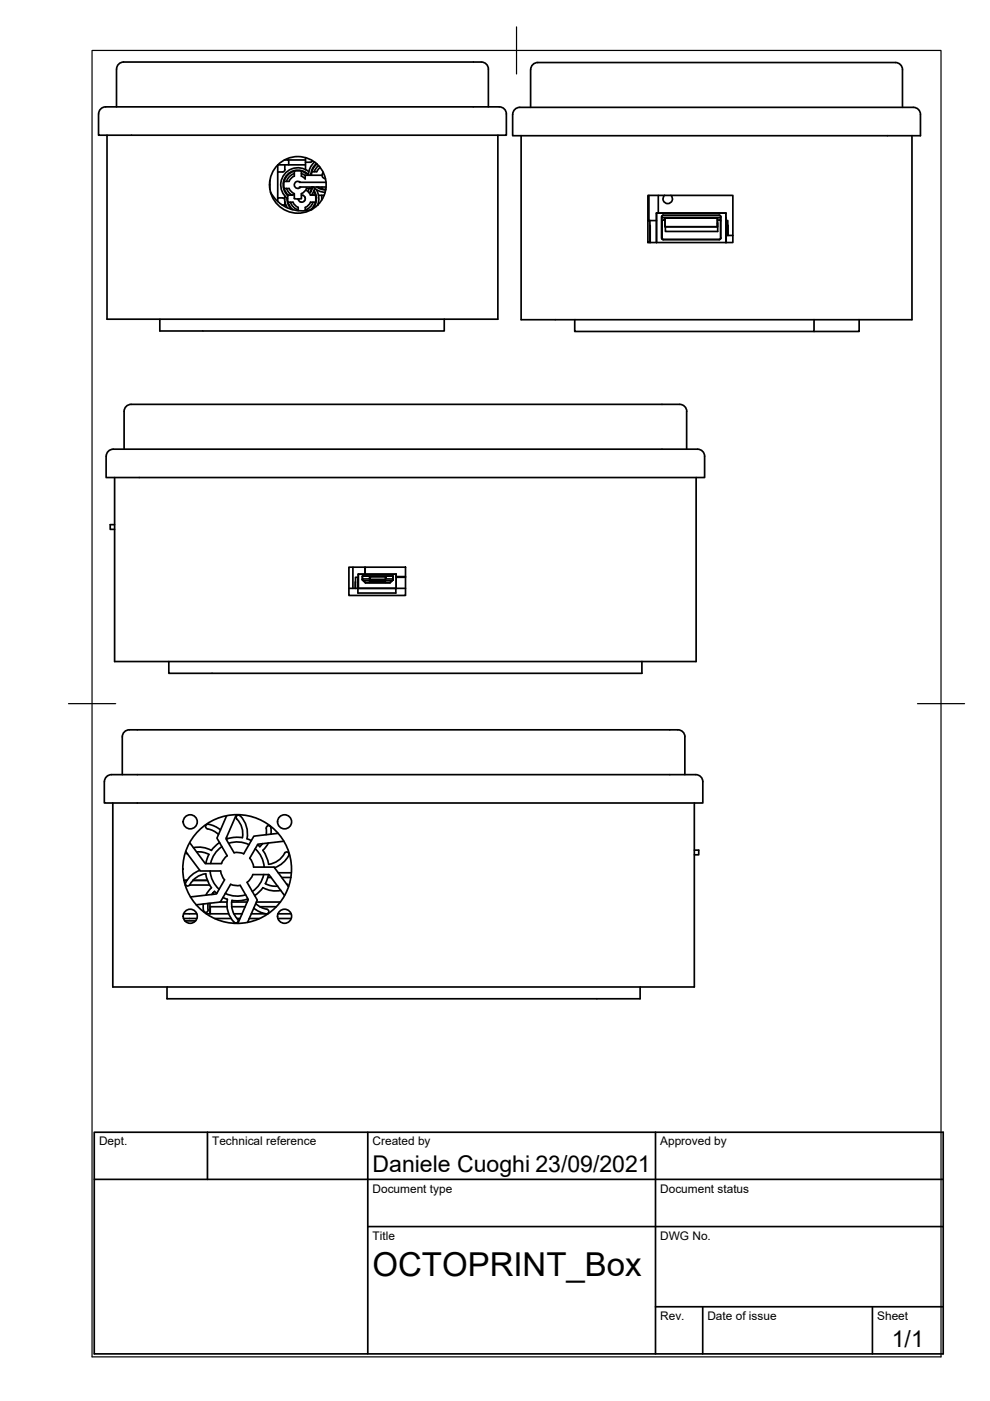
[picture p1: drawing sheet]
<svg xmlns="http://www.w3.org/2000/svg" width="210mm" height="297mm" viewBox="0 0 210 297" stroke-linecap="round" stroke-linejoin="round" font-family="sans-serif">
<!-- layer: Visibile -->
<g fill="none" stroke="#000" stroke-width=".36">
<path d="M26.2 13.2h74.9a2.58 2.58 0 0 1 2.2 .6l.2 .8v8.1M26.2 13.2a1.49 1.49 0 0 0-1.5 1.4v8.1M112.5 14.8v8M112.5 14.7a1.67 1.67 0 0 1 2.1-1.4h74.3a2.58 2.58 0 0 1 2.2 .6l.2 .8v8.1M22.4 22.7h82.5a2.6 2.6 0 0 1 2.2 .6l.3 .8v4.6h-86.5v-4.5M22.4 22.7a1.49 1.49 0 0 0-1.5 1.4M22.7 28.7v39h82.9v-39M57.2 38.3v1.9M58.9 35v7M58.9 35h1.5v1M60.2 40l1.1-.1 .4 .7 .7 .5M60.2 38.5h1.1"/>
<path d="M60.3 33.9h.9v1.1M60.4 35h4.4M60.4 36l-.2 .4-1.3 .1M60.8 39.9l.3 .7 .8 .8M61.2 33.9h3.6M62.4 36.8a2.51 2.51 0 0 0-1.6 1.6M62.4 36.3v1l-.7 .5-.4 .6M62.4 36.3a3 3 0 0 0-1.3 5.1M62.4 36.3h1.5M63.2 39.9h.1M63.5 38.7h5.6M63.5 39.7h5.6"/>
<path d="M63.7 38.6a.75 .75 0 0 0-1.1 .1 .75 .75 0 0 0 .1 1.1 .75 .75 0 0 0 1.1-.2M63.9 36.3l.8 .3 .6 .6M63.9 36.3v1l.8 .7M63.9 36.8l.8 .4M64.8 33.4v2.6M64.8 36.5v.2M65.4 37a3.1 3.1 0 0 0-4.5 0 3.1 3.1 0 0 0 .1 4.5M65.5 36.4a3.6 3.6 0 0 0-5.2 .5 3.6 3.6 0 0 0 .7 5.2M65.5 39.9l-.1 .5M65.9 36.8l.1 .2M66 40l-1-.1-.4 .7-.7 .5M66 40l.2 .1"/>
<path d="M66.1 39.9l-.4 .8M66.1 39.8l.1 .1M66.1 39.6v.3M66.2 39.6l-.4 1.2M66.2 34.1l-.2 .3h-1.2M66.4 39.6l1.2 .9 1.3 .3M66.7 39.9l-.6 1.4M66.7 34.4l-1 1.2-.3 1.5M67.1 34.7l-.9 1.1-.3 1.3M67.2 39.6l.7 .4 1.2 .3M67.2 34.8a3 3 0 0 0-1.2 2.3M67.4 39.6l.9 .4 .8 .1"/>
<path d="M67.6 35.1l-.6 .6-.4 .7M67.9 35.5l-.7 .9h-1.1M68.2 37.2h-3.5v.7M68.3 39.7v.4M68.6 36.6a.75 .75 0 0 0-.3 .8 .75 .75 0 0 0 .7 .5M110.5 28.8v39h82.9v-39M193.7 22.8a1.49 1.49 0 0 1 1.5 1.5v4.5h-86.5v-4.5a1.72 1.72 0 0 1 2.1-1.5h82.9M57.3 40.7a7.5 7.5 0 0 0 8.9 3.7M59.8 43.5h.8M60.4 42.3l-.3-.3h-1.2v.7M60.4 42.7v.8M60.4 41.6l.1 1.5 .4 1"/>
<path d="M60.6 40.8l-.1 .1M60.9 42a3.1 3.1 0 0 0 .9 2.4M61 41.3l-.1 .1M61.1 42.9h1l.5 .6 .6 .5v.7M61.1 42.9l.3 .7 .7 .9M61.1 41.4v1.5M61.2 43.5h.1M61.6 42.9a2.51 2.51 0 0 0 1.6 1.6M62.2 41.3l-.1 .1h-1M62.4 41.1v1l.8 .1 .7-.1v-1M63.3 42.3h.1M63.8 42.8h-.1"/>
<path d="M63.9 41.4a.75 .75 0 0 1 .8 .6 .75 .75 0 0 1-.6 .9 .75 .75 0 0 1-.9-.7M64.3 41.4l-.1 .1M64.6 42.5l-.1 .1M64.7 41.8h-.1M64.7 41.9h.1M65.1 40.4l.7 1h1.1M65.9 40.5l.1 .1M66.3 41.1l.1 .3M66.4 42.9a2.51 2.51 0 0 1-1.7 1.6M66.5 40.5l.4 .9M66.6 40.4a3.1 3.1 0 0 1-.5 4M66.7 43.5h.1"/>
<path d="M66.9 42.9l-.3 .7-.8 .9M66.9 41.4v1.5M66.9 42.9h-1.1l-.4 .6-.7 .5v.7M66.9 41.4h.1M67 42h.1M67.1 40.2a3.6 3.6 0 0 1 .2 3.3M67.4 43.5h.1M67.4 43.3v.1M67.5 41.4h1.2M68.2 41.4v1M137.4 41.4h18v10h-18zM137.6 41.4v5.4"/>
<path d="M137.8 47.8l.1 3.6M139.2 46.8h-1.8h.4v4.6M139.2 51.4v-6.2h14.7v6.2M139.6 41.4v3.8M140.3 46.2h12.5M140.3 45.8l.3-.1h12.1l.1 .3v4.6l-.3 .2-12-.1-.2-.2zM140.7 46.7h.3M140.7 46.6l-.3 .4v3.7M141 46.2h11.1v1.9h-11.1zM142.2 41.4a1.01 1.01 0 0 1 .1 1.5 1.01 1.01 0 0 1-1.5 0 1.01 1.01 0 0 1 .1-1.5M152.1 47.3l.1 1.8h-11.1v-1M152.1 46.7l.7 .1"/>
<path d="M153.9 46.2l.1 5.2M154 46.8h.3v3.1M154 49.9h1.4M154.3 47.8l.1 2.1M33.9 67.7v2.5h60.3v-2.5M121.9 67.8v2.5h50.7v-2.5M182.2 67.8v2.5h-9.6M22.5 96.7a1.68 1.68 0 0 1 2.1-1.5h122.3a2.65 2.65 0 0 1 2.2 .6l.3 .9v4.5h-126.9v-4.5M27.8 85.7h115.4a2.55 2.55 0 0 1 2.1 .6l.3 .9v8M27.8 85.7a1.49 1.49 0 0 0-1.5 1.5v8M24.3 101.2v39.1h123.3v-39.1M24.3 111.2h-.9v1h.9"/>
<path d="M74 120.3h12v5.9h-12zM74 124.7h1.9M74.8 120.3v4.4M75.4 123.4l-.1 1.3M76 122.4h-.6v2.3M76 122.8l-.1 2.9h8v-1M76.8 122.9l.1-.8h6.4v.8M76.8 122.8h1.6M76.9 122.9h.1M76.9 122.9l.6 .7h5.2l.6-.7M77 123.1h6.1M77.4 120.3v1.4"/>
<path d="M78.4 122.5l.2 .4M78.5 123.3h3M78.5 123.3l-.2 .3M78.6 122.3h3l.2 .2M78.6 122.3l-.2 .2M81.5 123.3l.2 .2M81.7 123.5v.1M81.8 122.8h1.5M81.8 122.5l-.2 .4h-3M83.3 122.9h.1M84 122.2h2M84 124.7v-3h-8v3h10"/>
<path d="M84 122.4h2M25.9 156.2v8M35.8 140.3v2.5h100.3v-2.5M143.7 154.7h-115.3a2.54 2.54 0 0 0-2.2 .6l-.3 .9M143.7 154.7a1.49 1.49 0 0 1 1.5 1.5M145.2 156.2v8M22.1 165.7a1.68 1.68 0 0 1 2.2-1.5h122.2a2.6 2.6 0 0 1 2.2 .7l.3 .8v4.6h-126.9v-4.6M23.9 170.3v39h123.3v-39M41 179.7l1.7-.1 1.1 .3 1 .4M46.6 178.6l-1.8 1.7M46.8 176l-1.7-1a1.22 1.22 0 0 0-1.4-.1 .5 .5 0 0 0 .3 .8l1.5 .6 .8 .6M47.1 179.5l-1 .8-.8 1-.6 1.8"/>
<path d="M48 177.5l.2 .3 1.6-.3 1.6 .1M48 173l-2 4.7 2.2 3.7-.6 .6-.6 1.1h-3.5l-3.3-4.4M48.5 178.8l1.9-.3 1.2 .2 1.2 .4M50.1 172.7l-2.2 5.1 1.7 3h1.3l.8 .2 2.1-3.7 5.1-.6M51.4 177.6a4.7 4.7 0 0 0-1.3-4.2 .51 .51 0 0 1 .2-.5 .51 .51 0 0 1 .6 0 5.5 5.5 0 0 1 1.5 4.9l.9 .4M54.1 180l1.2 1.4 .5 1.2 .2 1.2M55.7 178.9l-.6 .6-.5-.4M56.9 178.7l-1.2 1.6 .8 1.4 .4 1.6M57.4 175.5l.1 1.3M57.4 175.5a.5 .5 0 0 0-.5-.4 .5 .5 0 0 0-.4 .5l-.1 1.4M60.2 178.4l-5.5 .6-1.7 3 .6 1 .2 .8M38.9 194.7h2.8"/>
<path d="M38.9 193.7h2.8M39 186.7h.6M39.3 187.6h.1M39.3 187.1a.51 .51 0 0 0 .3 .7 .51 .51 0 0 0 .6-.2 4.5 4.5 0 0 1 3.4-2.3l.4 1.5 .8 1.4-1.1 1.6M39.4 180.5l3.1 4.2h4.3l.2 .8 .6 1-1.7 3-5.5 .7M39.5 180.6l.3 .5M40.2 187.6h4.2M40.9 186.7h3.1M41.4 195.2l-2.2 .1M41.6 191.8l5.1-.6 2.2-3.7 .8 .2h1.2l1.7 3-2.2 5.1M41.7 180.6l1.6 .2 1 .4M42.4 184.5l-1.6 .9-.8 .8-.6 .9"/>
<path d="M43.7 193.7h4.8M44.1 191.5v1a.61 .61 0 0 1-.4 .9 1.02 1.02 0 0 1-.6-1.4v-.3M44.3 181.1l-.7 2M44.5 191.5v2.2M44.5 184.7l.3 1.2 .5 1.2 1.2 1.4M45.2 189.3v.3M45.3 189.2v.4M45.5 194.7h3.5M45.9 189.4l-.4-.4-.6 .6M46.7 191.2h1.4M47.3 190.3l.9 .4M47.8 189.4l1.2 .4 1.2 .2 1.9-.3"/>
<path d="M48.1 192.2h-3.5v1.5M48.2 190.7a5.2 5.2 0 0 0 1.7 5 .5 .5 0 0 0 .5-.2 .5 .5 0 0 0 0-.6 4.5 4.5 0 0 1-1.2-4l1.6 .1 1.6-.3 .1 .3M49.1 192.2h2.9M49.1 191.2h3.3M49.6 193.7h1.7M50.2 194.7h.7M52.9 194.7h2.1M53.3 193.7h3M53.8 183.8h4.3l3.1 4.2M53.8 192.5l1.7 1a1 1 0 0 0 1.5-.1l-.2-.5-.2-.1M54.2 191.6l1.4 .9 1 .3M54.4 191.2h5"/>
<path d="M55.1 192.2h3.5M55.7 188.2l-1.7 1.7M55.7 188.2l1.1 .4 1.1 .3 1.6-.1M55.9 185.4l-.7 1.8-.7 1-1 .8M56.7 193.7h.1M56.8 186h.7M56.9 185.4l-.6 2 1 .4 1.6 .1M58.9 194.7h2.8M58.9 193.7h2.8M59 185h2.8M59.7 186h2M60.3 189.9l-3.3-4.5h-3.4l-.6 1.1-.6 .6 2.1 3.7-2 4.8"/>
<path d="M60.8 187.4l.3 .5M61.2 181.4a.5 .5 0 0 0-.2-.7 .5 .5 0 0 0-.7 .2 4.4 4.4 0 0 1-3.3 2.4M61.2 181.4l-.6 .9-.9 .8-1.5 .9M147.2 180.2h.9v1h-.9M35.4 209.3v2.5h100.3v-2.5"/>
<circle cx="63.2" cy="39.2" r="6"/>
<circle cx="40.3" cy="174.2" r="1.49"/>
<circle cx="60.3" cy="174.2" r="1.49"/>
<circle cx="40.3" cy="194.3" r="1.49"/>
<circle cx="50.3" cy="184.3" r="11.5"/>
<circle cx="60.3" cy="194.3" r="1.49"/>
</g>
<!-- layer: Border -->
<path d="M19.5 10.7h180v277h-180zM109.5 5.7v10M14.5 149.2h10M194.5 149.2h10" fill="none" stroke="#000" stroke-width=".25"/>
<!-- layer: TitleBlock -->
<path d="M20 240.1h180v46.9h-180zM20 250h180M44 240.1v9.9M78 240.1v46.9M139 240.1v46.9M78 260.1h122M139 277.1h61M149 277.1v9.9M185 277.1v9.9" fill="none" stroke="#000" stroke-width=".36"/>
<text font-size="7" x="79" y="270.6">OCTOPRINT_Box</text>
<g font-size="4.9">
<text x="79" y="248.5">Daniele Cuoghi 23/09/2021</text>
<text x="189.1" y="285.7">1/1</text>
</g>
<g font-size="2.5">
<text x="21" y="242.9">Dept.</text>
<text x="45" y="242.9">Technical reference</text>
<text x="79" y="242.9">Created by</text>
<text x="140" y="242.9">Approved by</text>
<text x="79" y="252.8">Document type</text>
<text x="140" y="252.8">Document status</text>
<text x="79" y="262.9">Title</text>
<text x="140" y="262.9">DWG No.</text>
<text x="140" y="279.9">Rev.</text>
<text x="150" y="279.9">Date of issue</text>
<text x="186" y="279.9">Sheet</text>
</g>
</svg>
